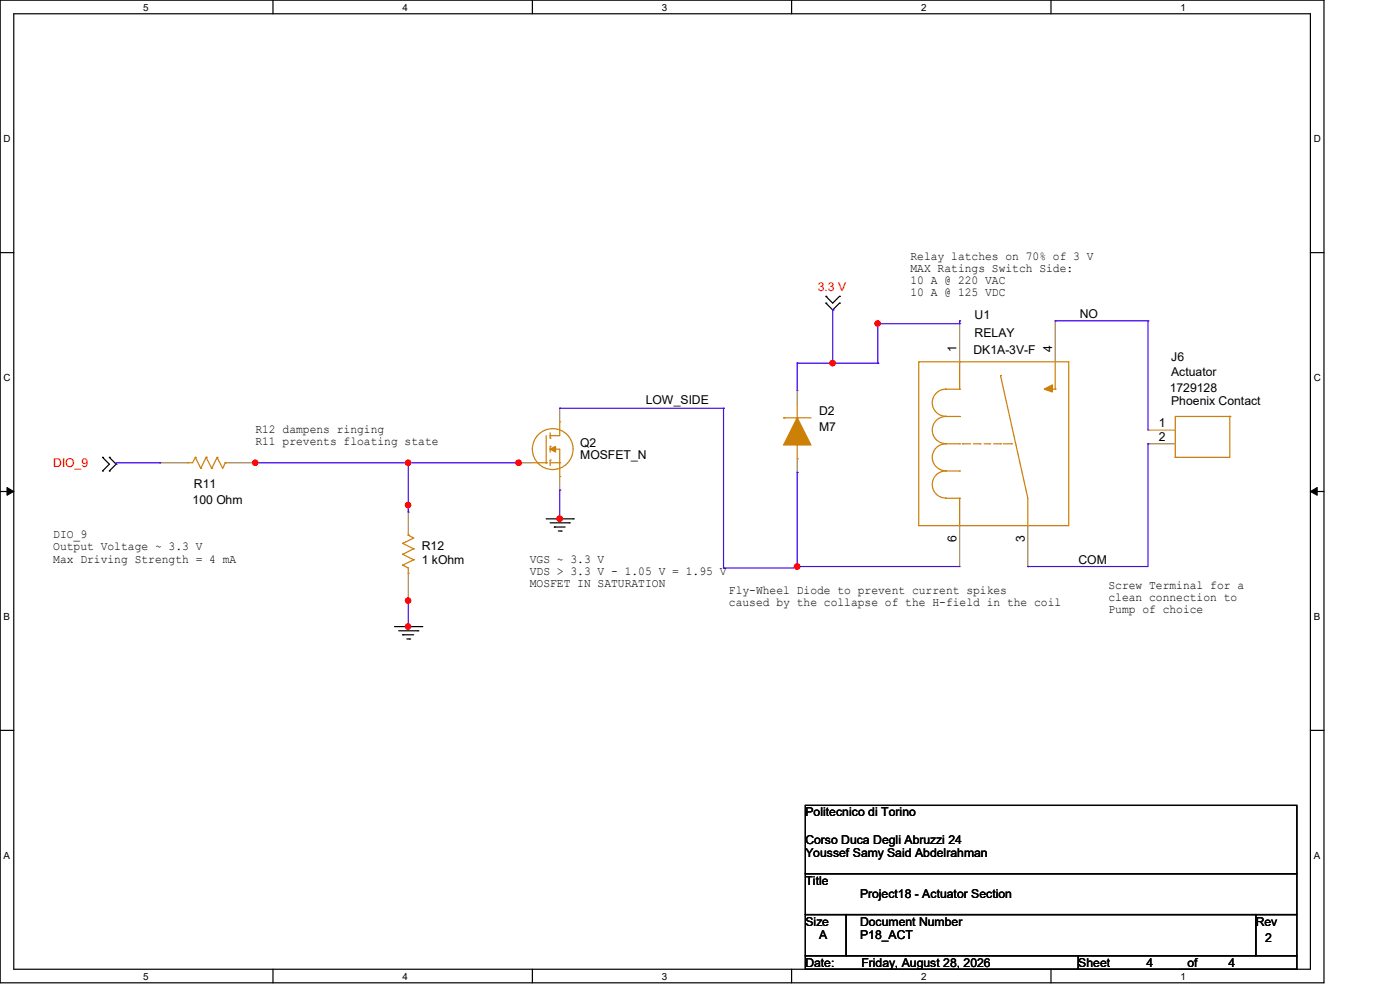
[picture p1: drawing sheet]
<svg xmlns="http://www.w3.org/2000/svg" width="297mm" height="210mm" viewBox="0 0 297 210" stroke-linecap="round" stroke-linejoin="round" font-family="sans-serif">
<path d="M0 0h280.9v208.5h-280.9zM2.9 2.9h275.1v202.7h-275.1z" fill="none" stroke="#000" stroke-width=".25"/>
<g fill="#fff">
<path d="M30.4 .3h1.1v2.4h-1.1z"/>
<path d="M30.4 205.9h1.1v2.3h-1.1z"/>
</g>
<path d="M57.9 0v2.9M57.9 205.6v2.9" fill="none" stroke="#000" stroke-width=".25"/>
<g fill="#fff">
<path d="M85.4 .3h1.1v2.4h-1.1z"/>
<path d="M85.4 205.9h1.1v2.3h-1.1z"/>
</g>
<path d="M112.9 0v2.9M112.9 205.6v2.9" fill="none" stroke="#000" stroke-width=".25"/>
<g fill="#fff">
<path d="M140.4 .3h1.2v2.4h-1.2z"/>
<path d="M140.4 205.9h1.2v2.3h-1.2z"/>
</g>
<path d="M167.9 0v2.9M167.9 205.6v2.9" fill="none" stroke="#000" stroke-width=".25"/>
<g fill="#fff">
<path d="M195.4 .3h1.2v2.4h-1.2z"/>
<path d="M195.4 205.9h1.2v2.3h-1.2z"/>
</g>
<path d="M223 0v2.9M223 205.6v2.9" fill="none" stroke="#000" stroke-width=".25"/>
<g fill="#fff">
<path d="M250.4 .3h1.2v2.4h-1.2z"/>
<path d="M250.4 205.9h1.2v2.3h-1.2z"/>
<path d="M.8 28.2h1.4v2.4h-1.4z"/>
<path d="M278.7 28.2h1.5v2.4h-1.5z"/>
<path d="M.8 78.9h1.4v2.3h-1.4z"/>
<path d="M278.7 78.9h1.5v2.3h-1.5z"/>
</g>
<path d="M0 53.6h2.9M278 53.6h2.9" fill="none" stroke="#000" stroke-width=".25"/>
<g fill="#fff">
<path d="M.8 129.6h1.3v2.3h-1.3z"/>
<path d="M278.7 129.6h1.4v2.3h-1.4z"/>
</g>
<path d="M0 104.3h2.9M278 104.3h2.9" fill="none" stroke="#000" stroke-width=".25"/>
<path d="M1.5 103.4l1.4 .9-1.4 .8zM278 104.3l1.4-.9v1.7z" fill="#000" stroke="#000" stroke-width=".21"/>
<g fill="#fff">
<path d="M.8 180.3h1.3v2.3h-1.3z"/>
<path d="M278.7 180.3h1.4v2.3h-1.4z"/>
</g>
<g fill="none" stroke="#000" stroke-width=".25">
<path d="M175.2 64.3h.1M175.2 62.9h.1M175.2 64.3l1.5 1.4 1.4-1.4M175.2 62.9l1.5 1.4 1.4-1.4M178.1 64.3h.1M178.1 62.9h.1M21.8 97h.1M21.8 99.9h.1M21.8 97l1.4 1.5-1.4 1.4M23.2 99.9h.1M23.2 97h.1M23.2 97l1.4 1.5-1.4 1.4"/>
<path d="M115.9 110.1h5.7M116.7 110.9h4.1M117.6 111.8h.1M117.6 111.8h2.3M118.4 112.6h.6M119 112.6h.1M120.8 110.9h.1M121.6 110.1h.1M83.7 132.9h5.8M84.6 133.8h4M85.4 134.7h.1M85.4 134.7h2.4"/>
<path d="M86.3 135.6h.6M86.9 135.6h.1M88.6 133.8h.1M89.5 132.9h.1M0 154.9h2.9M278 154.9h2.9M170.9 170.9h104.2v14.4h-104.2zM170.9 185.3h104.2v8.7h-104.2zM170.9 194h8.6v8.7h-8.6zM179.5 194h86.9v8.7h-86.9zM266.4 194h8.7v8.7h-8.7zM170.9 202.7h57.9v2.9h-57.9z"/>
<path d="M228.8 202.7h46.3v2.9h-46.3z"/>
</g>
<g fill="none" stroke="#cc8006" stroke-width=".25">
<path d="M194.9 76.8h31.8v34.7h-31.8zM203.6 76.8h.1M203.6 76.8v5.7M212.3 79.7h.1M212.3 79.7l5.8 26v5.8M223.9 76.8v5.7M39.7 98.2h.1M41.4 97h.1M41.4 97l-.5 1.2h-1.2M41.4 97l1.2 2.4M42.6 99.4h.1M43.7 97h.1"/>
<path d="M43.7 97l-1.1 2.4M43.7 97l1.2 2.4M44.9 99.4h.1M46.1 97h.1M46.1 97l-1.2 2.4M46.1 97l1.1 2.4 .6-1.2M47.8 98.2h.1M47.8 98.2h.6M112.9 98.2h3M115.9 98.2h.1M115.9 92.4v5.8M116.7 95.3h.1"/>
<path d="M116.7 92.4h.1M116.7 93h.1M116.7 97.6h.1M116.7 94.7h.1M116.7 95.3h2v5.8M116.7 98.2h2M116.7 91.8v1.2M116.7 94.7v1.2M116.7 97.6v1.2M118.7 89.5h.1M118.7 98.2h.1M118.7 89.5v2.9h-2"/>
<path d="M166.2 88.6h.1M166.2 88.6h5.8M169.1 88.6h.1M169.1 97.3h.1M169.1 85.7v2.9M169.1 94.4v2.9M203.6 99.9h.1M203.6 94.1h.1M203.6 88.3h.1M203.6 82.5h.1M203.6 99.9h-2.9a2.88 2.88 0 0 0-2.9 2.9 2.88 2.88 0 0 0 2.9 2.9M203.6 94.1h-2.9a2.86 2.86 0 0 0-2.9 2.9 2.86 2.86 0 0 0 2.9 2.9"/>
<path d="M203.6 88.3h-2.9a2.88 2.88 0 0 0-2.9 2.9 2.88 2.88 0 0 0 2.9 2.9M203.6 82.5h-2.9a2.88 2.88 0 0 0-2.9 2.9 2.88 2.88 0 0 0 2.9 2.9M204.2 94.1h.1M204.2 94.1h1.7M206.5 94.1h1.4M207.9 94.1h.1M208.8 94.1h1.2M210 94.1h.1M210.8 94.1h1.5M212.3 94.1h.1M212.9 94.1h1.7M214.6 94.1h.1"/>
<path d="M222.4 82.5h.1M222.4 82.5h1.5M223.9 82.5h.1M249.3 97h.1M260.9 88.3h.1M260.9 88.3h-11.6v8.7M260.9 88.3v8.7h-11.6M85.4 119.9h.1M85.4 117.6h.1M85.4 115.3h.1M85.4 119.9l1.2 .6v1.1M85.4 117.6l2.4 1.1"/>
<path d="M85.4 115.3l2.4 1.1M86.6 113.5h.1M86.6 112.9v.6M86.6 113.5l1.2 .6-2.4 1.2M87.8 118.7h.1M87.8 116.4h.1M87.8 118.7l-2.4 1.2M87.8 116.4l-2.4 1.2M118.7 101.1h.1M200.7 105.7h2.9M203.6 105.7h.1M203.6 111.5h.1"/>
<path d="M203.6 105.7v5.8M218.1 111.5h.1M86.6 121.6h.1"/>
<circle cx="117.3" cy="95.3" r="4.3"/>
</g>
<g fill="none" stroke="#a84" stroke-width=".25">
<path d="M203.6 68.1h.1M203.6 68.1v8.7M223.9 68.1h.1M223.9 68.1v8.7M33.9 98.2h.1M33.9 98.2h5.8M48.4 98.2h5.8M54.2 98.2h.1M110.1 98.2h.1M110.1 98.2h2.8M118.7 86.6h.1M118.7 86.6v2.9"/>
<path d="M169.1 82.8h.1M169.1 82.8v2.9M169.1 97.3v2.9M243.5 91.2h.1M243.5 94.1h.1M243.5 91.2h5.8M243.5 94.1h5.8M86.6 107.1h.1M86.6 107.1v5.8M118.7 104h.1M118.7 101.1v2.9M169.1 100.2h.1"/>
<path d="M203.6 111.5v8.7M218.1 111.5v8.7M86.6 127.4h.1M86.6 121.6v5.8M203.6 120.2h.1M218.1 120.2h.1"/>
</g>
<g fill="#cc8006" stroke="#cc8006" stroke-width=".25">
<path d="M116.7 95.3l1.2-.6v1.2z"/>
<path d="M169.1 88.6l2.9 5.8h-5.8z"/>
<path d="M221.5 82.5l1.8-.8v1.4z"/>
</g>
<g fill="none" stroke="#4200ff" stroke-width=".25">
<path d="M169.1 77h.1M169.1 77v5.8M169.1 77h17.1M176.7 65.7h.1M176.7 77h.1M176.7 65.7h.3M176.7 65.7v11.3M186.2 68.7h.1M186.2 77h.1M186.2 68.4v8.6M186.2 68.7h17.4M203.6 68.7h.1"/>
<path d="M203.6 68.1h.1M203.6 68.1v.6M223.9 68.1h.1M223.9 68.1h19.6M243.5 68.1h.1M243.5 68.1v23.1M24.6 98.5h.1M33.9 98.2h.1M33.9 98.2h-9.3v.3M53.6 98.2h.1M53.6 98.2h56.8M54.2 98.2h.1"/>
<path d="M86.6 98.2h.1M86.6 98.2v10.4M110.1 98.2h.1M118.7 86.6h.1M118.7 86.6h34.8M153.5 86.6h.1M153.5 86.6v33.9M243.5 94.1h.1M243.5 94.1v26.1h-25.4M86.6 108.6h.1M118.7 104h.1M118.7 110.4h.1"/>
<path d="M118.7 104v6.4M169.1 100.2h.1M169.1 100.2v20.3h-15.6M86.6 127.1h.1M86.6 132.9h.1M86.6 127.1v6.4M153.5 120.5h.1M169.1 120.2h.1M169.1 120.2h34.5M218.1 120.2h.1"/>
</g>
<g fill="#f00" stroke="#f00" stroke-width=".25">
<circle cx="169.1" cy="120.2" r=".56"/>
<circle cx="86.6" cy="127.4" r=".55"/>
<circle cx="86.6" cy="132.9" r=".55"/>
<circle cx="110" cy="98.2" r=".55"/>
<circle cx="118.7" cy="110" r=".56"/>
<circle cx="186.2" cy="68.6" r=".55"/>
<circle cx="176.6" cy="77" r=".56"/>
<circle cx="54.1" cy="98.2" r=".55"/>
<circle cx="86.6" cy="107.1" r=".55"/>
<circle cx="86.6" cy="98.2" r=".55"/>
</g>
<g font-size="2.6">
<text x="193.2" y="55.1">Relay latches on 70% of 3 V</text>
<text x="193.2" y="57.7">MAX Ratings Switch Side:</text>
<text x="193.2" y="60.2">10 A @ 220 VAC</text>
<text x="193.2" y="62.8">10 A @ 125 VDC</text>
<text x="206.8" y="67.8">U1</text>
<text x="206.8" y="71.5">RELAY</text>
<text x="229.1" y="67.5">NO</text>
<text x="202.9" y="74.7" transform="rotate(-90 202.9 74.7)">1</text>
<text x="206.5" y="75">DK1A-3V-F</text>
<text x="223.2" y="74.7" transform="rotate(-90 223.2 74.7)">4</text>
<text x="248.5" y="76.5">J6</text>
<text x="248.2" y="83.1">1729128</text>
<text x="248.5" y="79.7">Actuator</text>
<text x="137" y="85.8">LOW_SIDE</text>
<text x="173.8" y="88.1">D2</text>
<text x="248.5" y="86">Phoenix Contact</text>
<text x="54.2" y="91.9">R12 dampens ringing</text>
<text x="54.2" y="94.4">R11 prevents floating state</text>
<text x="123.1" y="94.7">Q2</text>
<text x="173.8" y="91.5">M7</text>
<text x="245.9" y="90.6">1</text>
<text x="245.9" y="93.5">2</text>
<text x="123.1" y="97.3">MOSFET_N</text>
<text x="40.9" y="106.9">100 Ohm</text>
<text x="41.1" y="103.4">R11</text>
<text x="11.3" y="114.2">DIO_9</text>
<text x="11.3" y="116.8">Output Voltage ~ 3.3 V</text>
<text x="11.3" y="119.3">Max Driving Strength = 4 mA</text>
<text x="89.5" y="116.7">R12</text>
<text x="89.5" y="119.6">1 kOhm</text>
<text x="112.4" y="119.4">VGS ~ 3.3 V</text>
<text x="202.9" y="115" transform="rotate(-90 202.9 115)">6</text>
<text x="217.4" y="115" transform="rotate(-90 217.4 115)">3</text>
<text x="228.8" y="119.6">COM</text>
<text x="112.4" y="122">VDS &gt; 3.3 V - 1.05 V = 1.95 V</text>
<text x="112.4" y="124.5">MOSFET IN SATURATION</text>
<text x="235.2" y="124.9">Screw Terminal for a</text>
<text x="154.6" y="126">Fly-Wheel Diode to prevent current spikes</text>
<text x="154.6" y="128.6">caused by the collapse of the H-field in the coil</text>
<text x="235.2" y="127.5">clean connection to</text>
<text x="235.2" y="130">Pump of choice</text>
<text x="170.9" y="173.2">Politecnico di Torino</text>
<text x="170.9" y="179">Corso Duca Degli Abruzzi 24</text>
<text x="170.9" y="181.9">Youssef Samy Said Abdelrahman</text>
<text x="170.9" y="187.7">Title</text>
<text x="182.5" y="190.6">Project18 - Actuator Section</text>
<text x="170.9" y="196.3">Size</text>
<text x="182.5" y="196.3">Document Number</text>
<text x="266.4" y="196.3">Rev</text>
<text x="173.8" y="199.3">A</text>
<text x="182.5" y="199.3">P18_ACT</text>
<text x="268.4" y="199.8">2</text>
<text x="170.9" y="205.1">Date:</text>
<text x="182.8" y="205.1">Friday, August 28, 2026</text>
<text x="228.8" y="205.1">Sheet</text>
<text x="243.2" y="205.1">4</text>
<text x="251.9" y="205.1">of</text>
<text x="260.6" y="205.1">4</text>
</g>
<g font-size="2.6" fill="#f00">
<text x="173.5" y="61.7">3.3 V</text>
<text x="11.3" y="99.1">DIO_9</text>
</g>
<g font-size="2.1">
<text x="30.4" y="2.2">5</text>
<text x="85.4" y="2.2">4</text>
<text x="140.4" y="2.2">3</text>
<text x="195.4" y="2.2">2</text>
<text x="250.4" y="2.2">1</text>
<text x=".8" y="30.1">D</text>
<text x="278.7" y="30.1">D</text>
<text x=".8" y="80.8">C</text>
<text x="278.7" y="80.8">C</text>
<text x=".8" y="131.5">B</text>
<text x="278.7" y="131.5">B</text>
<text x=".8" y="182.2">A</text>
<text x="278.7" y="182.2">A</text>
<text x="30.4" y="207.8">5</text>
<text x="85.4" y="207.8">4</text>
<text x="140.4" y="207.8">3</text>
<text x="195.4" y="207.8">2</text>
<text x="250.4" y="207.8">1</text>
</g>
</svg>
